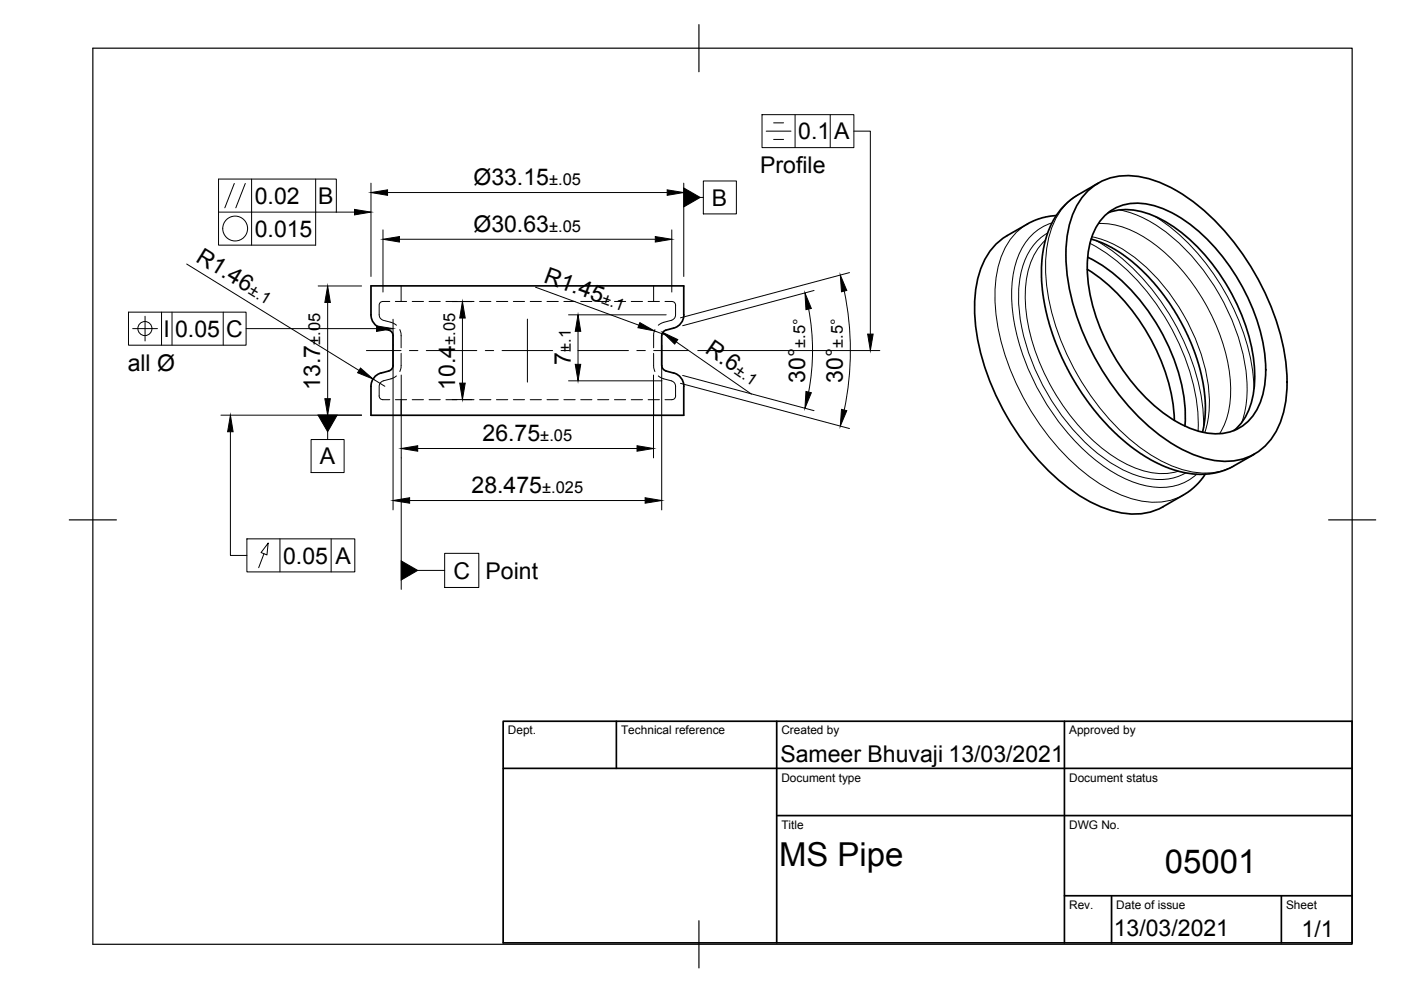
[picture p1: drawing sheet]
<svg xmlns="http://www.w3.org/2000/svg" width="297mm" height="210mm" viewBox="0 0 297 210" stroke-linecap="round" stroke-linejoin="round" font-family="sans-serif">
<!-- layer: Hidden -->
<g fill="none" stroke="#000" stroke-width=".21">
<path d="M82.6 63.9h-1.4a.79 .79 0 0 0-.8 .8v2.3l.3 .6 .6 .3a5.2 5.2 0 0 1 2.8 1.1M83.8 63.9h2.4M84.1 79.7a5.2 5.2 0 0 1-2.8 1l-.6 .4-.3 .6v2.2a.88 .88 0 0 0 1.2 .8h1M84.8 69.9l.2 .8v3M85 74.9v3.1l-.2 .8M85 60.6v3.3M87.4 63.9h2.4M91 63.9h2.3M94.6 63.9h2.3M98.1 63.9h2.4M101.7 63.9h2.4M105.3 63.9h2.4"/>
<path d="M108.8 63.9h2.4M112.4 63.9h2.4M116 63.9h2.4M119.5 63.9h2.4M123.1 63.9h2.4M126.7 63.9h2.4M130.3 63.9h2.4M133.8 63.9h2.4M137.4 63.9h2.4M138.6 74.9v3.1l.3 .8M138.6 60.6v3.3M138.9 69.9l-.3 .8v3"/>
<path d="M139.6 79.7a5.2 5.2 0 0 0 2.7 1l.6 .4 .3 .6v2.2a.88 .88 0 0 1-1.1 .8h-1.1M141 63.9h1.4a.79 .79 0 0 1 .8 .8v2.3l-.3 .6-.6 .3a5.2 5.2 0 0 0-2.7 1.1M83.8 84.7h2.4M85 84.7v3.3M87.4 84.7h2.4M91 84.7h2.3M94.6 84.7h2.3M98.1 84.7h2.4M101.7 84.7h2.4M105.3 84.7h2.4M108.8 84.7h2.4M112.4 84.7h2.4"/>
<path d="M116 84.7h2.4M119.5 84.7h2.4M123.1 84.7h2.4M126.7 84.7h2.4M130.3 84.7h2.4M133.8 84.7h2.4M137.4 84.7h2.4M138.6 84.7v3.3"/>
</g>
<!-- layer: Visible -->
<g fill="none" stroke="#000" stroke-width=".36">
<path d="M232.9 38.8l-4.3 2.5a16.4 16.4 0 0 0-7.5 12.5l-.3 2.9 .1 3.3 .3 3.2 .9 4.3 1 3.2 1.5 3.9 1.7 3.6 1.9 3.4 2.2 3.2 2.8 3.6 2.6 2.8 3.3 2.9 2.8 2.1 2.9 1.7 3.2 1.4 2.6 .8a14.9 14.9 0 0 0 11-1.3l4.4-2.5M223.9 45.7l-2.9 .5-3 1.2a30.7 30.7 0 0 0-6.8 4.4 18.1 18.1 0 0 0-4.6 12.4 48.1 48.1 0 0 0 8.2 26.3 44.4 44.4 0 0 0 17.8 16.6 16 16 0 0 0 12.7 1l1.3-.7M230.5 40.6a12.3 12.3 0 0 1 11.5-3.1 31.5 31.5 0 0 1 15.8 9.5 54.4 54.4 0 0 1 14.8 29.9 24 24 0 0 1-2.3 15.1 12.1 12.1 0 0 1-13.4 5.5 31.5 31.5 0 0 1-15.8-9.5 54.4 54.4 0 0 1-14.9-29.8 24 24 0 0 1 2.4-15.1zM230.5 57.1a42.3 42.3 0 0 1 17.4 24.4 32.2 32.2 0 0 1 1.1 7.6M230.6 54.5a38.2 38.2 0 0 1 16.7 17.9 35.6 35.6 0 0 1 3.9 17.9M231.4 50.7l2.7 1 2.3 1.2 2.2 1.4 2.6 2.2 2.3 2.2 2.1 2.4 2.2 2.9 1.8 2.9 1.5 2.8 1.5 3.1 1.2 3.3 .9 3.1 .6 3.2 .3 3.4-.1 2.8-.6 3M234 46a10.2 10.2 0 0 1 10.4-2.5 28.4 28.4 0 0 1 13.7 9.6 43 43 0 0 1 10.2 23.5 17.9 17.9 0 0 1-2.5 11.4 9.9 9.9 0 0 1-11.3 3.5 28.4 28.4 0 0 1-13.8-9.5 43 43 0 0 1-10.1-23.5 17.9 17.9 0 0 1 2.5-11.4zM235 45.1a13.8 13.8 0 0 1 11.4 1.5 40.3 40.3 0 0 1 17 20.6 29.4 29.4 0 0 1 1.9 18.3 11.6 11.6 0 0 1-3.7 5.8M80.8 69.6a2.93 2.93 0 0 1-2.1-2.8v-6.2h66.3v6.2a2.87 2.87 0 0 1-2.2 2.8M80.8 69.6l1.7 .4a1.17 1.17 0 0 1 .8 1.2v6.3a1.17 1.17 0 0 1-.8 1.1M82.5 78.6a4.3 4.3 0 0 0-3.4 1.7l-.4 1.6v6.1h66.3v-6.1a2.87 2.87 0 0 0-2.2-2.8l-1.6-.5M141.2 70a1.23 1.23 0 0 0-.9 1.2v6.3a1.17 1.17 0 0 0 .9 1.1"/>
<path d="M142.8 69.6l-1.6 .4M255.5 100.5l-1.2 1.7-2 1.9-5.7 3.3"/>
</g>
<!-- layer: Visible Narrow -->
<path d="M217.8 47.5a14.4 14.4 0 0 0-6.5 10.4 39.3 39.3 0 0 0 3.1 21 51.8 51.8 0 0 0 19.1 23.9 20.4 20.4 0 0 0 13.2 3.6l2.9-.8 1.3-.7M221.7 50.9a14.9 14.9 0 0 0-4.3 10.7 41.7 41.7 0 0 0 8.2 24.8 36.2 36.2 0 0 0 14.4 12.5 14.3 14.3 0 0 0 9.9 1M222.1 49.4a12.8 12.8 0 0 0-5.9 9.8 37.6 37.6 0 0 0 4.5 21.8 43.4 43.4 0 0 0 16.4 18.1 16.3 16.3 0 0 0 12.1 2.1l2.2-.9M223 47.3a11.8 11.8 0 0 0-7.7 8.6 32.6 32.6 0 0 0 1.6 19.4 49.4 49.4 0 0 0 17.8 24 20 20 0 0 0 13.3 3.9 10.6 10.6 0 0 0 5.7-2.7M228.6 41.3a14.4 14.4 0 0 0-6.5 10.5 39.3 39.3 0 0 0 3.1 20.9 51.8 51.8 0 0 0 19 23.9 20.4 20.4 0 0 0 13.2 3.6l2.9-.8 1.4-.6M231.1 51.6a44.3 44.3 0 0 1 18.3 20 41.6 41.6 0 0 1 4.6 19.8M231.5 50.2a26.5 26.5 0 0 1 14 9 42.2 42.2 0 0 1 10.9 25.6 20.2 20.2 0 0 1-1 6.9M232.3 51a46 46 0 0 1 18 20 43.4 43.4 0 0 1 4.9 19.7M232.9 47.4a18.2 18.2 0 0 1 11.1 3.8 42.9 42.9 0 0 1 16.8 29.3 18.2 18.2 0 0 1-2.2 11.5M237.4 44.5a27.6 27.6 0 0 1 14.4 8.8 46.4 46.4 0 0 1 12.6 27.6 22 22 0 0 1-1.1 8.6M244.8 45.9a47.7 47.7 0 0 1 18.8 24.6 39.1 39.1 0 0 1 2.3 11.9" fill="none" stroke="#000" stroke-width=".21"/>
<!-- layer: Border -->
<path d="M19.7 10.2h267v190h-267zM148.2 5.2v10M14.7 110.2h10M281.7 110.2h10M148.2 195.2v10" fill="none" stroke="#000" stroke-width=".25"/>
<!-- layer: TitleBlock -->
<path d="M106.7 152.9h180v47h-180zM130.7 152.9v10M164.7 152.9v47M225.7 152.9v47M106.7 162.9h180M164.7 172.9h122M225.7 189.9h61M235.7 189.9v10M271.7 189.9v10" fill="none" stroke="#000" stroke-width=".36"/>
<!-- layer: Dimensions -->
<g fill="none" stroke="#000" stroke-width=".21">
<path d="M78.7 38.8v19.8M145 38.8v19.8M39.6 56l36.5 22.5M81.2 48.7v13.2M82.2 40.8h59.3M84.7 50.7h54.2M142.4 48.7v13.2M180.1 57.8l-35.8 9.6M67.5 60.6h9.2M69.5 64.1v20.4M83.3 73.1v35M85.1 79.5v17.6"/>
<path d="M95.9 63.9h4.2M98 67.4v13.8M113.5 60.9l22 8.1M120.5 66.8h20.7M122.6 70.2v7.1M138.6 79.5v17.6M138.7 70.2l2.8 1M140.3 73.1v35M143.4 72.5l15.9 11.1M144.7 79.6l27.9 7.5M171.4 65.5a47.2 47.2 0 0 1 0 17.6M172.6 61.6l-27.9 7.5"/>
<path d="M179 61.7a61.9 61.9 0 0 1 0 25.2M67.5 88h9.2M79.1 80.4l2.5 1.5M88.6 95.1h46.5M95.9 84.7h4.2M120.5 80.7h19.9M144.3 81.3l35.8 9.6M86.8 106.1h50"/>
</g>
<g fill="#000" stroke="#000" stroke-width=".21">
<path d="M78.7 40.8l3.5-.5v1.1zM81.2 50.7l3.5-.5v1.1zM138.9 50.2l3.5 .5-3.5 .6zM141.5 40.3l3.5 .5-3.5 .6zM69.5 60.6l.5 3.5h-1.1zM76.4 78l2.7 2.4-3.3-1.4zM98 63.9l.6 3.5h-1.1zM122.6 66.8l.5 3.4h-1.1zM122 77.3h1.1l-.5 3.4zM135.7 68.4l3 1.8-3.4-.7zM140.5 70.5l3.2 1.5-.7 1zM170.7 62.1l1.3 3.3-1.1 .3z"/>
<path d="M178.2 58.3l1.3 3.3-1.1 .3zM68.9 84.5h1.1l-.5 3.5zM85.1 95.1l3.5-.6v1.2zM97.5 81.2h1.1l-.6 3.5zM135.1 94.5l3.5 .6-3.5 .6zM170.9 83l1.1 .3-1.3 3.2zM178.4 86.8l1.1 .3-1.3 3.3zM83.3 106.1l3.5-.6v1.2zM136.8 105.5l3.5 .6-3.5 .6z"/>
</g>
<!-- layer: Annotations -->
<g fill="none" stroke="#000" stroke-width=".21">
<path d="M49.7 38.9l-2 5.2M52 38.9l-2 5.2M53.3 38v14M66.9 38v14h-20.6v-14h25v7M149.1 38.4h7v7h-7zM161.6 24.3h19.4v7h-19.4zM162.5 27.8h5.2M164 26h2.1M164 29.6h2.1M168.6 24.3v7M176 24.3v7M181 27.8h3.5v43"/>
<path d="M46.3 45h25M71.3 45h3.9M148.5 41.9h.6M27.2 66.2h25v7h-25zM28.1 69.7h5.3M30.8 67v5.3M34.2 66.2v7M36.5 66.2v7M47.3 66.2v7M52.2 69.7h27.6M83.3 67.7v5.4M147.9 74.3h38.6"/>
<path d="M46.8 88h29.9M48.9 91.5v26.3h3.4M66 93.2h7v7h-7zM69.5 91.5v1.7M85.1 97.1v27.9M52.3 114.3h22.9v7h-22.9zM56 117.4l-1.2 3M56.9 115.2l-.3 2.5-1.2-.5zM59.4 114.3v7M70.2 114.3v7M94.3 117.3h7.2v7.3h-7.2zM88.6 120.9h5.7"/>
<circle cx="49.9" cy="48.5" r="2.64"/>
<circle cx="30.7" cy="69.7" r="1.49"/>
</g>
<path d="M75.2 44.4l3.5 .6-3.5 .6zM145 39.8l3.5 2.1-3.5 2zM79.8 69.1l3.5 .6-3.5 .6zM184 70.8h1.1l-.6 3.5zM48.9 88l.5 3.5h-1.1zM67.4 88h4.1l-2 3.5zM85.1 118.9l3.5 2-3.5 2.1z" fill="#000" stroke="#000" stroke-width=".21"/>
<!-- layer: Center Lines -->
<path d="M77.7 74.3h7.3M86.8 74.3h1.8M90.4 74.3h10.7M102.9 74.3h1.8M106.4 74.3h10.8M111.8 67.7v13.3M119 74.3h1.7M122.5 74.3h10.7M135 74.3h1.8M138.6 74.3h7.3" fill="none" stroke="#000" stroke-width=".21"/>
<g font-size="7">
<text x="165.2" y="183.5">MS Pipe</text>
<text x="247" y="185.2">05001</text>
</g>
<g font-size="4.9">
<text x="169.2" y="29.5">0.1</text>
<text x="176.9" y="29.6">A</text>
<text x="100.4" y="39.2">Ø33.15</text>
<text x="161.2" y="36.6">Profile</text>
<text x="54" y="43.2">0.02</text>
<text x="67.4" y="43.2">B</text>
<text x="150.9" y="43.6">B</text>
<text x="54" y="50.2">0.015</text>
<text x="100.4" y="49.1">Ø30.63</text>
<text x="41.3" y="55.2" transform="rotate(32 41.3 55.2)">R1.46</text>
<text x="115.1" y="59.8" transform="rotate(20 115.1 59.8)">R1.45</text>
<text x="34.7" y="71.4">I</text>
<text x="37.1" y="71.4">0.05</text>
<text x="48" y="71.4">C</text>
<text x="121.1" y="77.3" transform="rotate(-90 121.1 77.3)">7</text>
<text x="149.3" y="74.7" transform="rotate(35 149.3 74.7)">R.6</text>
<text x="27.1" y="78.6">all Ø</text>
<text x="67.9" y="82.7" transform="rotate(-90 67.9 82.7)">13.7</text>
<text x="96.5" y="82.7" transform="rotate(-90 96.5 82.7)">10.4</text>
<text x="170.7" y="81.1" transform="rotate(-90 170.7 81.1)">30°</text>
<text x="178.7" y="81.1" transform="rotate(-90 178.7 81.1)">30°</text>
<text x="102.3" y="93.5">26.75</text>
<text x="67.8" y="98.4">A</text>
<text x="100" y="104.6">28.475</text>
<text x="60" y="119.5">0.05</text>
<text x="71.1" y="119.5">A</text>
<text x="96.1" y="122.7">C</text>
<text x="103" y="122.7">Point</text>
<text x="165.5" y="161.5">Sameer Bhuvaji 13/03/2021</text>
<text x="236.1" y="198.5">13/03/2021</text>
<text x="275.9" y="198.6">1/1</text>
</g>
<g font-size="3.5">
<text x="116.4" y="39.2">±.05</text>
<text x="116.4" y="49.1">±.05</text>
<text x="52.5" y="62.1" transform="rotate(32 52.5 62.1)">±.1</text>
<text x="127.4" y="64.3" transform="rotate(20 127.4 64.3)">±.1</text>
<text x="67.9" y="73.1" transform="rotate(-90 67.9 73.1)">±.05</text>
<text x="96.5" y="73.1" transform="rotate(-90 96.5 73.1)">±.05</text>
<text x="121.1" y="74.6" transform="rotate(-90 121.1 74.6)">±.1</text>
<text x="170.7" y="73.7" transform="rotate(-90 170.7 73.7)">±.5°</text>
<text x="178.7" y="73.7" transform="rotate(-90 178.7 73.7)">±.5°</text>
<text x="155.5" y="79" transform="rotate(35 155.5 79)">±.1</text>
<text x="114.6" y="93.5">±.05</text>
<text x="114.9" y="104.6">±.025</text>
</g>
<g font-size="2.5">
<text x="107.7" y="155.7">Dept.</text>
<text x="131.7" y="155.7">Technical reference</text>
<text x="165.7" y="155.7">Created by</text>
<text x="226.7" y="155.7">Approved by</text>
<text x="165.7" y="165.7">Document type</text>
<text x="226.7" y="165.7">Document status</text>
<text x="165.7" y="175.7">Title</text>
<text x="226.7" y="175.7">DWG No.</text>
<text x="226.7" y="192.7">Rev.</text>
<text x="236.7" y="192.7">Date of issue</text>
<text x="272.7" y="192.7">Sheet</text>
</g>
</svg>
